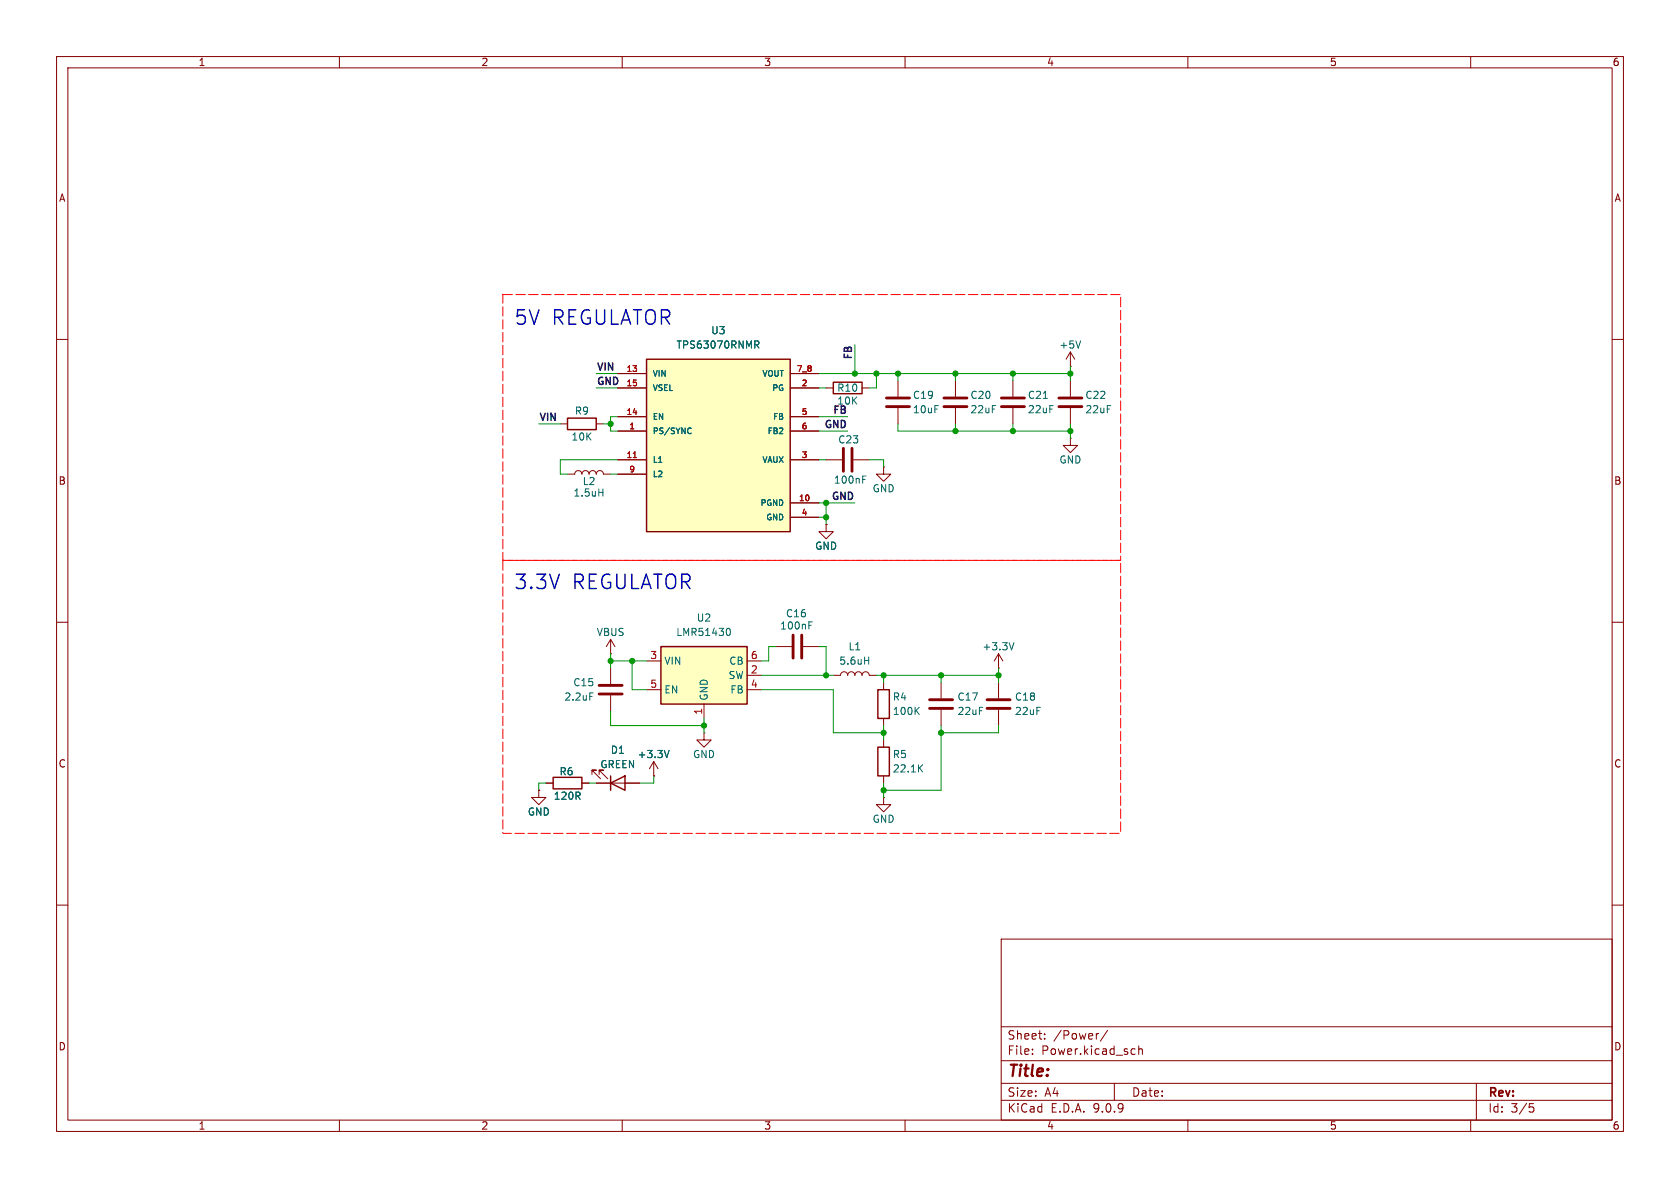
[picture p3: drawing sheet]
<svg xmlns="http://www.w3.org/2000/svg" width="297mm" height="210mm" viewBox="0 0 297 210" stroke-linecap="round" stroke-linejoin="round" font-family="sans-serif">
<g fill="none" stroke="#840000" stroke-width=".18">
<path d="M10 10h277v190h-277zM12 12h273v186h-273zM60 10v2M110 10v2M160 10v2M210 10v2M260 10v2M10 60h2M99.1 74.9h1.2M105.4 74.9h1.3M146 68.6h1.3M152.4 68.6h1.3"/>
<path d="M158.7 67.3v2.8M158.7 72.1v2.8M168.9 67.3v2.8M168.9 72.1v2.8M179.1 67.3v2.8M179.1 72.1v2.8M189.2 64.8h.1M189.2 77.5v1.2h1.3l-1.3 1.3-1.2-1.3h1.2M189.2 77.5h.1M189.2 62.2v2.6M189.2 67.3v2.8M189.2 72.1v2.8"/>
<path d="M189.2 62.2l-.7 1.3M189.2 62.2l.8 1.3M285 60h2M146 92.7v1.3h1.3l-1.3 1.3-1.2-1.3h1.2M146 92.7h.1M146 81.3h2.8M150.9 81.3h2.8M156.2 82.6v1.2h1.3l-1.3 1.3-1.3-1.3h1.3M156.2 82.6h.1M10 110h2M137.2 114.3h2.8M142 114.3h2.8"/>
<path d="M147.3 119.4h1.3a.64 .64 0 0 1 .6-.7 .64 .64 0 0 1 .7 .7 .64 .64 0 0 1 .6-.7 .64 .64 0 0 1 .6 .7 .64 .64 0 0 1 .7-.7 .64 .64 0 0 1 .6 .7 .64 .64 0 0 1 .6-.7 .64 .64 0 0 1 .7 .7h1.2M176.5 118.1h.1M176.5 115.6l-.7 1.2M176.5 115.6l.8 1.2M176.5 115.6v2.5M285 110h2M115.6 137.2h.1M115.6 134.6l-.8 1.3M115.6 134.6l.7 1.3M115.6 134.6v2.6M156.2 120.7v1.2M156.2 127v1.3"/>
<path d="M156.2 130.8v1.3M156.2 137.2v1.2M166.4 120.7v2.7M166.4 125.5v2.8M176.5 120.7v2.7M176.5 125.5v2.8M156.2 141v1.2h1.3l-1.3 1.3-1.3-1.3h1.3M156.2 141h.1M10 160h2M177 166h108v32h-108zM285 160h2M60 198v2"/>
<path d="M110 198v2M160 198v2M177 194.5h108M177 191.5h108M177 187.5h108M177 181.5h108M182.5 186.3v.1M182.5 185.5v.1M184.7 183.6v.1M184.7 182.8v.1M194.2 182.7l-.2 .1M195.8 182.1l-1.3 2"/>
<path d="M197 191.5v3M200.2 185.4l.5 .1M200.7 186.3l-.5 .1M201.3 185.5l.2-.1 .4 .1 .1 .9M201.3 184.9v1.5M210 198v2M260 198v2M261 191.5v6.5M270.4 195.1h.7M270.5 195.7h.4l.3 .3-.2 .5-.5 .1"/>
</g>
<g fill="none" stroke="#840000" stroke-width=".51">
<path d="M149.1 79.2v4.1M150.6 79.2v4.1M156.7 70.4h4.1M156.7 71.9h4.1M166.9 70.4h4M166.9 71.9h4M177 70.4h4.1M177 71.9h4.1M187.2 70.4h4.1M187.2 71.9h4.1M140.2 112.3v4M141.7 112.3v4"/>
<path d="M164.3 123.7h4.1M164.3 125.2h4.1M174.5 123.7h4.1M174.5 125.2h4.1"/>
</g>
<path d="M100.3 73.9h5.1v2h-5.1zM147.3 67.6h5.1v2h-5.1zM155.2 121.9h2v5.1h-2zM155.2 132.1h2v5.1h-2z" fill="none" stroke="#840000" stroke-width=".25"/>
<g fill="none" stroke="#006464" stroke-width=".18">
<path d="M184.4 70.4h.8M191 60.3l-.4 1.2M152.5 84.8h.4M152.5 84.1h.6M143 110.5h.4M143 109.9h.6M152.9 116.8h.7M153.6 116.1v1.3M179.3 113.6l-.5 1.3M118.3 132.7l-.4 1.2M162 125.6l.5 .7M162.5 125l-.7 .8"/>
<path d="M162.6 135.7l.5 .8M163.1 135.2l-.7 .7"/>
</g>
<path d="M114.3 63.5h25.4v30.5h-25.4z" fill="#ffffc2"/>
<path d="M114.3 63.5h25.4v30.5h-25.4zM107.9 138.4l2.6-1.2v2.5zM107.9 137.2v2.5" fill="none" stroke="#840000" stroke-width=".25"/>
<g fill="none" stroke="#840000" stroke-width=".18">
<path d="M109.2 66h5.1M109.2 68.6h5.1M109.2 73.7h5.1M109.2 76.2h5.1M139.7 66h5.1M139.7 68.6h5.1M139.7 73.7h5.1M139.7 76.2h5.1M100.3 83.8h1.3a.64 .64 0 0 1 .6-.6 .64 .64 0 0 1 .7 .6 .64 .64 0 0 1 .6-.6 .64 .64 0 0 1 .6 .6 .64 .64 0 0 1 .7-.6 .64 .64 0 0 1 .6 .6 .64 .64 0 0 1 .6-.6 .64 .64 0 0 1 .7 .6h1.2M109.2 81.3h5.1M109.2 83.8h5.1M139.7 81.3h5.1"/>
<path d="M139.7 88.9h5.1M139.7 91.4h5.1M107.9 115.6h.1M107.9 113l-.7 1.3M107.9 113l.8 1.3M107.9 113v2.6M107.9 118.1v2.8M104.6 136.9v-.8h.8h-.8l1.6 1.6M105.4 138.4h7.6M105.9 136.9v-.8h.8h-.8l1.5 1.6M107.9 122.9v2.8M124.5 129.5v1.3h1.2l-1.2 1.3-1.3-1.3h1.3"/>
<path d="M124.5 129.5h.1"/>
</g>
<path d="M121.9 75.6l.3 .1M122.2 76.6l-.3 .1M133.4 60.3h.5l.3 .2-.2 .4h-.6M133.7 60.9l.5 .6M105.9 87h.7M106.6 86.4v1.3M104.3 122.5h.6" fill="none" stroke="#006464" stroke-width=".18"/>
<path d="M112 80.9h.5" fill="none" stroke="#a90000" stroke-width=".18"/>
<path d="M105.9 121.2h4.1M105.9 122.7h4.1" fill="none" stroke="#840000" stroke-width=".51"/>
<path d="M116.8 114.3h15.3v10.2h-15.3z" fill="#ffffc2"/>
<path d="M116.8 114.3h15.3v10.2h-15.3zM97.8 137.4h5.1v2h-5.1z" fill="none" stroke="#840000" stroke-width=".25"/>
<g fill="none" stroke="#840000" stroke-width=".18">
<path d="M109.2 66h5.1M109.2 68.6h5.1M109.2 73.7h5.1M109.2 76.2h5.1M139.7 66h5.1M139.7 68.6h5.1M139.7 73.7h5.1M139.7 76.2h5.1M109.2 81.3h5.1M109.2 83.8h5.1M139.7 81.3h5.1M139.7 88.9h5.1"/>
<path d="M139.7 91.4h5.1M146 92.7h.1M114.3 116.8h2.5M132.1 116.8h2.5M132.1 119.4h2.5M95.2 139.7v1.3h1.3l-1.3 1.2-1.2-1.2h1.2M95.2 139.7h.1M96.5 138.4h1.3M102.9 138.4h1.2M105.4 138.4h2.5M110.5 138.4h2.5M114.3 121.9h2.5"/>
<path d="M115.6 137.2h.1M124.5 124.5v2.5M132.1 121.9h2.5"/>
</g>
<path d="M121.9 75.6l.3 .1M122.2 76.6l-.3 .1M133.4 60.3h.5l.3 .2-.2 .4h-.6M133.7 60.9l.5 .6M128.6 111.1h.1a.68 .68 0 0 1 .4 .6 .68 .68 0 0 1-.4 .6h-.1M118.3 132.7l-.4 1.2" fill="none" stroke="#006464" stroke-width=".18"/>
<path d="M88.9 52.1h109.2v47h-109.2v-47M88.9 99.1h109.2v48.2h-109.2v-48.2" fill="none" stroke="#f00" stroke-width=".18" stroke-dasharray="1.7 .6"/>
<g fill="none" stroke="#009600" stroke-width=".18">
<path d="M95.2 74.9h3.9M105.4 66h3.8M105.4 68.6h3.8M106.7 74.9h1.2M109.2 73.7h-1.3v2.5h1.3M144.8 76.2h5.1M144.8 66h44.4M144.8 68.6h1.2M144.8 73.7h5.1M151.1 61v5M154.9 66v2.6h-1.2M158.7 74.9v1.3h30.5"/>
<path d="M158.7 66v1.3M168.9 66v1.3M168.9 74.9v1.3M179.1 66v1.3M179.1 74.9v1.3M189.2 64.8v2.5M189.2 74.9v2.6M107.9 83.8h1.3M109.2 81.3h-10.1v2.5h1.2M144.8 88.9h6.3M144.8 81.3h1.2M144.8 91.4h1.2"/>
<path d="M146 88.9v3.8M153.7 81.3h2.5v1.3M107.9 115.6v2.5M107.9 116.8h6.4M111.8 116.8v5.1h2.5M134.6 119.4h12.7M137.2 114.3h-1.3v2.5h-1.3M144.8 114.3h1.2v5.1M154.9 119.4h21.6M156.2 119.4v1.3M166.4 119.4v1.3M176.5 118.1v2.6"/>
<path d="M96.5 138.4h-1.3v1.3M104.1 138.4h1.3M107.9 125.7v2.6h16.6M115.6 137.2v1.2h-2.6M124.5 127v2.5M134.6 121.9h12.7v7.6h8.9M156.2 128.3v2.5M156.2 138.4v2.6M166.4 128.3v11.4h-10.2M176.5 128.3v1.2h-10.1"/>
</g>
<path d="M112 80.9h.5" fill="none" stroke="#a90000" stroke-width=".18"/>
<g fill="#009600" stroke="#009600" stroke-width=".18">
<circle cx="146" cy="88.9" r=".46"/>
<circle cx="146" cy="91.4" r=".46"/>
<circle cx="107.9" cy="74.9" r=".46"/>
<circle cx="189.2" cy="66" r=".46"/>
<circle cx="179.1" cy="66" r=".46"/>
<circle cx="168.9" cy="66" r=".46"/>
<circle cx="168.9" cy="76.2" r=".46"/>
<circle cx="154.9" cy="66" r=".46"/>
<circle cx="151.1" cy="66" r=".46"/>
<circle cx="189.2" cy="76.2" r=".46"/>
<circle cx="158.7" cy="66" r=".46"/>
<circle cx="156.2" cy="119.4" r=".46"/>
<circle cx="179.1" cy="76.2" r=".46"/>
<circle cx="176.5" cy="119.4" r=".46"/>
<circle cx="166.4" cy="119.4" r=".46"/>
<circle cx="166.4" cy="129.5" r=".46"/>
<circle cx="156.2" cy="139.7" r=".46"/>
<circle cx="156.2" cy="129.5" r=".46"/>
<circle cx="146" cy="119.4" r=".46"/>
<circle cx="124.5" cy="128.3" r=".46"/>
<circle cx="107.9" cy="116.8" r=".46"/>
<circle cx="111.8" cy="116.8" r=".46"/>
</g>
<g font-size="3.5" fill="#0000c2">
<text x="90.8" y="57.8">5V REGULATOR</text>
<text x="90.8" y="104.5">3.3V</text>
<text x="101.2" y="104.5">REGULATOR</text>
</g>
<text font-size="2.8" fill="#840000" x="178" y="190.9">Title:</text>
<g font-size="2.1" fill="#840000">
<text x="178" y="184">Sheet:</text>
<text x="186.2" y="184">/Power/</text>
<text x="178" y="186.7">File:</text>
<text x="184.1" y="186.7">Power.kicad_sch</text>
<text x="178" y="196.9">KiCad</text>
<text x="178" y="194.1">Size:</text>
<text x="184.7" y="194.1">A4</text>
<text x="185.7" y="196.9">E.D.A.</text>
<text x="193.3" y="196.9">9.0.9</text>
<text x="200" y="194.1">Date:</text>
<text x="263" y="194.3">Rev:</text>
<text x="263" y="196.9">Id:</text>
<text x="267.1" y="196.9">3/5</text>
</g>
<g font-size="1.8" fill="#840000">
<text x="35" y="11.9">1</text>
<text x="85" y="11.9">2</text>
<text x="135" y="11.9">3</text>
<text x="185" y="11.9">4</text>
<text x="235" y="11.9">5</text>
<text x="285" y="11.9">6</text>
<text x="10.3" y="35.9">A</text>
<text x="285.3" y="35.9">A</text>
<text x="10.3" y="85.9">B</text>
<text x="285.3" y="85.9">B</text>
<text x="10.3" y="135.9">C</text>
<text x="285.3" y="135.9">C</text>
<text x="10.3" y="185.9">D</text>
<text x="285.3" y="185.9">D</text>
<text x="35" y="199.9">1</text>
<text x="85" y="199.9">2</text>
<text x="135" y="199.9">3</text>
<text x="185" y="199.9">4</text>
<text x="235" y="199.9">5</text>
<text x="285" y="199.9">6</text>
</g>
<g font-size="1.8" fill="#006464">
<text x="125.6" y="59.3">U3</text>
<text x="119.5" y="61.8">TPS63070RNMR</text>
<text x="187.2" y="61.8">+5V</text>
<text x="147.9" y="69.4">R10</text>
<text x="147.9" y="71.7">10K</text>
<text x="161.3" y="70.7">C19</text>
<text x="171.5" y="70.7">C20</text>
<text x="181.6" y="70.7">C21</text>
<text x="191.8" y="70.7">C22</text>
<text x="101.5" y="73.5">R9</text>
<text x="161.3" y="73.3">10uF</text>
<text x="171.5" y="73.3">22uF</text>
<text x="181.6" y="73.3">22uF</text>
<text x="191.8" y="73.3">22uF</text>
<text x="100.9" y="78.1">10K</text>
<text x="148.1" y="78.6">C23</text>
<text x="187.2" y="82.1">GND</text>
<text x="101.3" y="88">1.5uH</text>
<text x="102.9" y="86">L2</text>
<text x="147.3" y="85.7">100nF</text>
<text x="154.2" y="87.2">GND</text>
<text x="144" y="97.4">GND</text>
<text x="105.4" y="112.6">VBUS</text>
<text x="119.5" y="112.6">LMR51430</text>
<text x="123.1" y="110.1">U2</text>
<text x="137.8" y="111.5">100nF</text>
<text x="138.8" y="109.3">C16</text>
<text x="117.3" y="117.7">VIN</text>
<text x="128.8" y="117.7">CB</text>
<text x="148.3" y="117.7">5.6uH</text>
<text x="149.9" y="115.2">L1</text>
<text x="173.6" y="115.2">+3.3V</text>
<text x="99.7" y="124.1">2.2uF</text>
<text x="101.3" y="121.5">C15</text>
<text x="117.3" y="122.8">EN</text>
<text x="125.3" y="124" transform="rotate(-90 125.3 124)">GND</text>
<text x="128.7" y="120.2">SW</text>
<text x="129" y="122.8">FB</text>
<text x="157.7" y="124.1">R4</text>
<text x="169.2" y="124.1">C17</text>
<text x="179.3" y="124.1">C18</text>
<text x="157.7" y="126.6">100K</text>
<text x="169.2" y="126.6">22uF</text>
<text x="179.3" y="126.6">22uF</text>
<text x="98.8" y="137.3">R6</text>
<text x="106" y="136">GREEN</text>
<text x="107.9" y="133.5">D1</text>
<text x="112.6" y="134.2">+3.3V</text>
<text x="122.4" y="134.2">GND</text>
<text x="157.7" y="134.2">R5</text>
<text x="157.7" y="136.8">22.1K</text>
<text x="97.8" y="141.6">120R</text>
<text x="93.2" y="144.4">GND</text>
<text x="154.2" y="145.6">GND</text>
</g>
<g font-size="1.8" fill="#0f0f0f">
<text x="105.4" y="65.6">VIN</text>
<text x="150.7" y="63.8" transform="rotate(-90 150.7 63.8)">FB</text>
<text x="105.4" y="68.1">GND</text>
<text x="95.2" y="74.5">VIN</text>
<text x="145.5" y="75.8">GND</text>
<text x="147" y="73.2">FB</text>
<text x="146.8" y="88.5">GND</text>
</g>
<g font-size="1.8" fill="#a90000">
<text x="114.9" y="116.6">3</text>
<text x="132.6" y="116.6">6</text>
<text x="132.6" y="119.1">2</text>
<text x="114.9" y="121.7">5</text>
<text x="132.6" y="121.7">4</text>
<text x="124.2" y="126.4" transform="rotate(-90 124.2 126.4)">1</text>
</g>
<g font-size="1.4" fill="#a90000">
<text x="110.7" y="65.8">13</text>
<text x="140.8" y="65.8">7_8</text>
<text x="110.7" y="68.3">15</text>
<text x="141.6" y="68.3">2</text>
<text x="110.7" y="73.4">14</text>
<text x="111.1" y="75.9">1</text>
<text x="141.6" y="73.4">5</text>
<text x="141.6" y="75.9">6</text>
<text x="110.7" y="81">11</text>
<text x="111.1" y="83.6">9</text>
<text x="141.6" y="81">3</text>
<text x="141.1" y="88.6">10</text>
<text x="141.6" y="91.2">4</text>
</g>
<g font-size="1.4" fill="#006464">
<text x="115.3" y="66.8">VIN</text>
<text x="115.3" y="69.3">VSEL</text>
<text x="134.7" y="66.8">VOUT</text>
<text x="136.4" y="69.3">PG</text>
<text x="115.3" y="74.4">EN</text>
<text x="115.3" y="76.9">PS/SYNC</text>
<text x="135.6" y="76.9">FB2</text>
<text x="136.5" y="74.4">FB</text>
<text x="115.3" y="82">L1</text>
<text x="134.7" y="82">VAUX</text>
<text x="115.3" y="84.6">L2</text>
<text x="134.3" y="89.6">PGND</text>
<text x="135.3" y="92.2">GND</text>
</g>
</svg>
